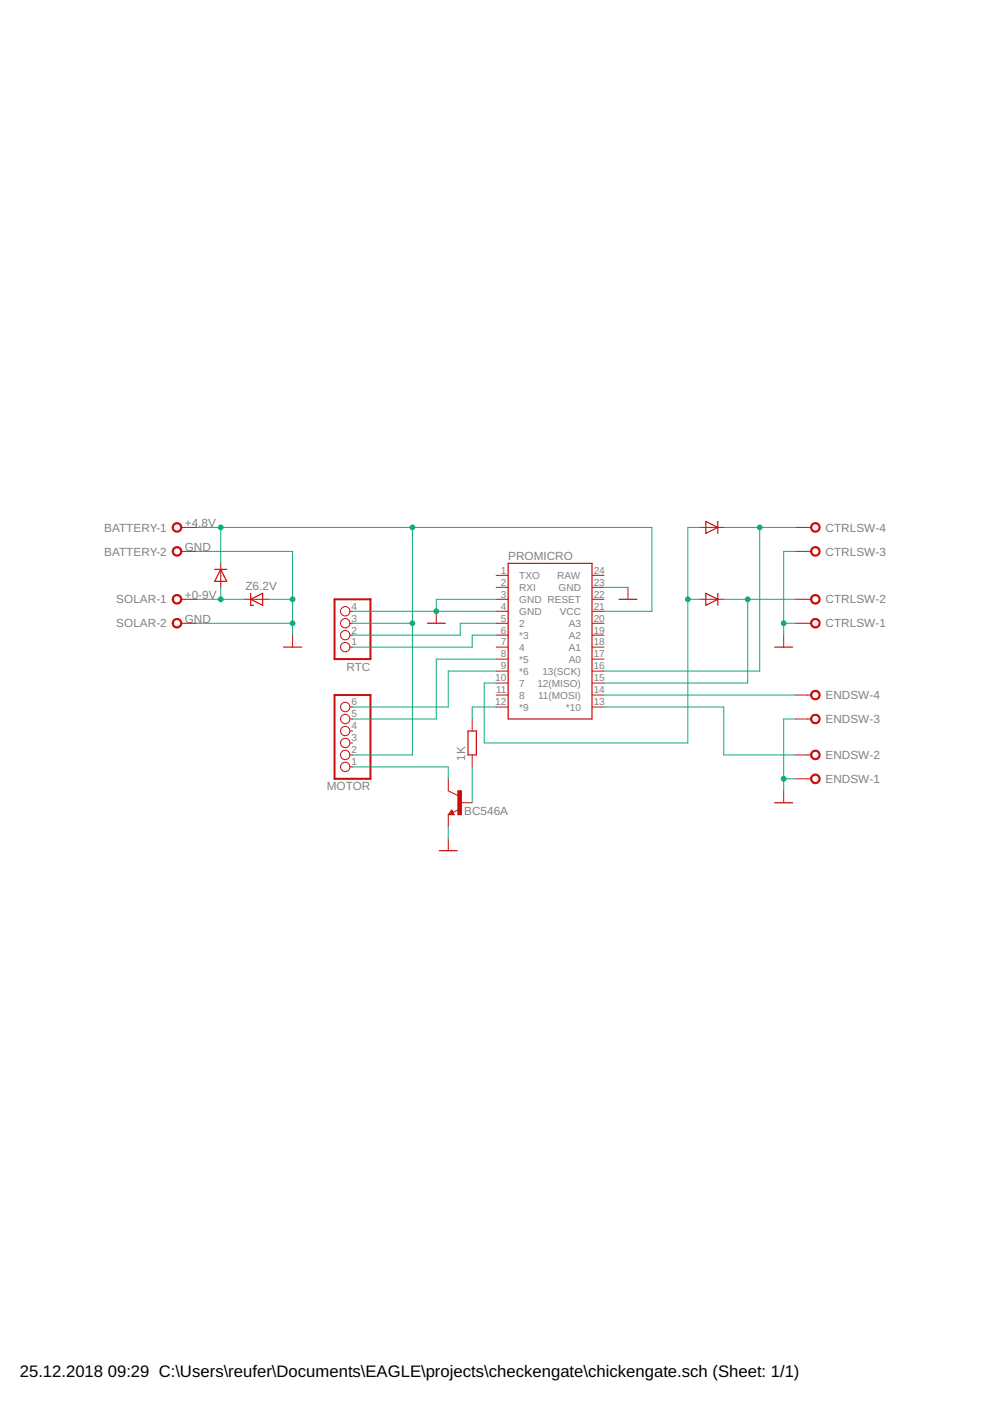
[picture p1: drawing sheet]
<svg xmlns="http://www.w3.org/2000/svg" width="210mm" height="297mm" viewBox="0 0 210 297" stroke-linecap="round" stroke-linejoin="round" font-family="sans-serif">
<g fill="none" stroke="#c90d0c" stroke-width=".25">
<path d="M107.7 119.4h17.8v33h-17.8zM149.6 110.6l2.6 1.2-2.6 1.3zM152.2 110.6v2.5M45.5 120.7h2.6M46.8 120.7l1.3 2.6h-2.6zM53.1 127.1l2.6-1.3v2.5zM53.1 125.8v2.5h.7M60.1 137.2h3.8M90.6 132.1h3.8M131.2 127.1h3.8M149.6 125.8l2.6 1.3-2.6 1.2zM152.2 125.8v2.5"/>
<path d="M164.3 137.2h3.8M99.2 155h1.8v5.1h-1.8zM95.8 172.2l-.1 .3h.4l-.3-.5-.5 .6h.8M164.3 170.2h3.8M93.1 180.4h3.8"/>
</g>
<g fill="none" stroke="#c90d0c" stroke-width=".21">
<path d="M38.4 116.9h3.3M38.4 111.8h3.3M46.8 119.4v5.1M148.4 111.8h5.1M168.7 116.9h3.3M168.7 111.8h3.3M38.4 132.1h3.3M38.4 127.1h3.3M51.9 127.1h5.1M62 134.7v2.5M74.2 132.1h.5M74.2 134.7h.5"/>
<path d="M74.2 137.2h.5M74.2 129.6h.5M92.5 129.6v2.5M105.2 132.1h2.5M105.2 134.7h2.5M105.2 137.2h2.5M105.2 139.7h2.5M105.2 129.6h2.5M105.2 124.5h2.5M105.2 122h2.5M105.2 127.1h2.5M125.5 132.1h2.6"/>
<path d="M125.5 134.7h2.6M125.5 137.2h2.6M125.5 139.7h2.6M125.5 129.6h2.6M125.5 124.5h2.6M125.5 122h2.6M125.5 127.1h2.6M133.1 124.5v2.6M148.4 127.1h5.1M166.2 134.7v2.5M168.7 132.1h3.3M168.7 127.1h3.3"/>
<path d="M74.2 149.9h.5M74.2 152.4h.5M74.2 157.5h.5M74.2 155h.5M100.1 152.4v2.6M105.2 142.3h2.5M105.2 144.8h2.5M105.2 147.4h2.5M105.2 149.9h2.5M125.5 142.3h2.6M125.5 144.8h2.6M125.5 147.4h2.6"/>
<path d="M125.5 149.9h2.6M168.7 147.4h3.3M168.7 152.4h3.3M74.2 160.1h.5M74.2 162.6h.5M95 165.1v2.6l2.1 1M95 172.7v2.6M95 177.8v2.6M95.8 171.7l.5 1h-1.3zM97.3 171.6l-1.2 .7M97.6 170.2h2.5M100.1 160.1v2.5"/>
<path d="M166.2 167.7v2.5M168.7 165.1h3.3M168.7 160.1h3.3"/>
<circle cx="73.2" cy="134.7" r=".99"/>
<circle cx="73.2" cy="137.2" r=".99"/>
<circle cx="73.2" cy="132.1" r=".99"/>
<circle cx="73.2" cy="129.6" r=".99"/>
<circle cx="73.2" cy="157.5" r=".99"/>
<circle cx="73.2" cy="149.9" r=".99"/>
<circle cx="73.2" cy="155" r=".99"/>
<circle cx="73.2" cy="152.4" r=".99"/>
<circle cx="73.2" cy="162.6" r=".99"/>
<circle cx="73.2" cy="160.1" r=".99"/>
</g>
<g fill="#c90d0c" stroke="#c90d0c" stroke-width=".21">
<path d="M172.2 131.3a1.03 1.03 0 0 1 1.6 .4 1.03 1.03 0 0 1-.7 1.4 1.03 1.03 0 0 1-1.2-1h.2a.78 .78 0 0 1 1.1-.7 .78 .78 0 0 1 .2 1.3 .78 .78 0 0 1-1.3-.3v-.3h-.2z" fill-rule="evenodd"/>
<path d="M172.2 126.3a1.03 1.03 0 0 1 1.6 .3 1.03 1.03 0 0 1-.7 1.5 1.03 1.03 0 0 1-1.2-1h.2a.78 .78 0 0 1 1.1-.8 .78 .78 0 0 1 .2 1.3 .78 .78 0 0 1-1.3-.3v-.2h-.2z" fill-rule="evenodd"/>
<path d="M172.2 116.1a1.03 1.03 0 0 1 1.6 .3 1.03 1.03 0 0 1-.7 1.5 1.03 1.03 0 0 1-1.2-1h.2a.78 .78 0 0 1 1.1-.7 .78 .78 0 0 1 .2 1.2 .78 .78 0 0 1-1.3-.3v-.2h-.2z" fill-rule="evenodd"/>
<path d="M172.2 111a1.03 1.03 0 0 1 1.6 .4 1.03 1.03 0 0 1-.7 1.4 1.03 1.03 0 0 1-1.2-1h.2a.78 .78 0 0 1 1.1-.7 .78 .78 0 0 1 .2 1.3 .78 .78 0 0 1-1.3-.3v-.3h-.2z" fill-rule="evenodd"/>
<path d="M172.2 164.3a1.02 1.02 0 0 1 1.6 .4 1.02 1.02 0 0 1-.7 1.4 1.02 1.02 0 0 1-1.2-1h.2a.78 .78 0 0 1 1.1-.7 .78 .78 0 0 1 .2 1.3 .78 .78 0 0 1-1.3-.3v-.3h-.2z" fill-rule="evenodd"/>
<path d="M172.2 159.3a1.03 1.03 0 0 1 1.6 .3 1.03 1.03 0 0 1-.7 1.5 1.03 1.03 0 0 1-1.2-1h.2a.78 .78 0 0 1 1.1-.8 .78 .78 0 0 1 .2 1.3 .78 .78 0 0 1-1.3-.3v-.2h-.2z" fill-rule="evenodd"/>
<path d="M172.2 151.6a1.03 1.03 0 0 1 1.6 .4 1.03 1.03 0 0 1-.7 1.4 1.03 1.03 0 0 1-1.2-1h.2a.78 .78 0 0 1 1.1-.7 .78 .78 0 0 1 .2 1.3 .78 .78 0 0 1-1.3-.3v-.3h-.2z" fill-rule="evenodd"/>
<path d="M172.2 146.6a1.03 1.03 0 0 1 1.6 .3 1.03 1.03 0 0 1-.7 1.5 1.03 1.03 0 0 1-1.2-1h.2a.78 .78 0 0 1 1.1-.8 .78 .78 0 0 1 .2 1.3 .78 .78 0 0 1-1.3-.3v-.2h-.2z" fill-rule="evenodd"/>
<path d="M36.9 111a1.03 1.03 0 0 1 1.6 .4 1.03 1.03 0 0 1-.7 1.4 1.03 1.03 0 0 1-1.3-1h.3a.77 .77 0 0 1 1.1-.6 .77 .77 0 0 1 .1 1.3 .77 .77 0 0 1-1.2-.4v-.3h-.3z" fill-rule="evenodd"/>
<path d="M36.9 116.1a1.03 1.03 0 0 1 1.6 .3 1.03 1.03 0 0 1-.7 1.5 1.03 1.03 0 0 1-1.3-1h.3a.77 .77 0 0 1 1.1-.6 .77 .77 0 0 1 .1 1.3 .77 .77 0 0 1-1.2-.5v-.2h-.3z" fill-rule="evenodd"/>
<path d="M36.9 126.3a1.03 1.03 0 0 1 1.6 .3 1.03 1.03 0 0 1-.7 1.5 1.03 1.03 0 0 1-1.3-1h.3a.77 .77 0 0 1 1.1-.7 .77 .77 0 0 1 .1 1.3 .77 .77 0 0 1-1.2-.4v-.2h-.3z" fill-rule="evenodd"/>
<path d="M36.7 131.6a1.02 1.02 0 0 1 1.6-.1 1.02 1.02 0 0 1-.4 1.6 1.02 1.02 0 0 1-1.4-1h.3a.77 .77 0 0 1 1.1-.6 .77 .77 0 0 1 .1 1.3 .77 .77 0 0 1-1.2-.4v-.3h-.3z" fill-rule="evenodd"/>
</g>
<path d="M70.9 127.1h7.6v12.6h-7.6zM70.9 147.4h7.6v17.7h-7.6z" fill="none" stroke="#c90d0c" stroke-width=".42"/>
<path d="M97.1 167.7h.7v5h-.7z" fill="#c90d0c" stroke="#c90d0c" stroke-width=".21"/>
<g fill="none" stroke="#0dab76" stroke-width=".21">
<path d="M41.7 111.8h96.5v17.8h-10.1M41.7 116.9h20.3v17.8M46.8 111.8v7.6M87.4 111.8v48.3h-12.7M148.4 111.8h-2.6v45.7h-43.1v-12.7h2.5M153.5 111.8h15.2M161.1 111.8v30.5h-33M168.7 116.9h-2.5v17.8M41.7 127.1h10.2M41.7 132.1h20.3M46.8 124.5v2.6M57 127.1h5"/>
<path d="M74.7 129.6h30.5M74.7 132.1h12.7M105.2 127.1h-12.7v2.5M105.2 139.7h-12.7v12.7h-17.8M105.2 132.1h-7.6v2.6h-22.9M105.2 134.7h-5.1v2.5h-25.4M128.1 124.5h5M145.8 127.1h2.6M153.5 127.1h15.2M158.5 127.1v17.7h-30.4M166.2 132.1h2.5M105.2 142.3h-10.2v7.6h-20.3"/>
<path d="M105.2 149.9h-5.1v2.5M128.1 149.9h25.4v10.2h15.2M128.1 147.4h40.6M168.7 152.4h-2.5v15.3M74.7 162.6h20.3v2.5M95 175.3v2.5M100.1 162.6v7.6M166.2 165.1h2.5"/>
</g>
<g fill="#0dab76" stroke="#0dab76" stroke-width=".21">
<circle cx="92.5" cy="129.6" r=".51"/>
<circle cx="62" cy="132.1" r=".51"/>
<circle cx="62" cy="127.1" r=".51"/>
<circle cx="166.2" cy="132.1" r=".51"/>
<circle cx="166.2" cy="165.1" r=".51"/>
<circle cx="46.8" cy="111.8" r=".51"/>
<circle cx="87.4" cy="111.8" r=".51"/>
<circle cx="87.4" cy="132.1" r=".51"/>
<circle cx="46.8" cy="127.1" r=".51"/>
<circle cx="161.1" cy="111.8" r=".51"/>
<circle cx="158.5" cy="127.1" r=".51"/>
<circle cx="145.8" cy="127.1" r=".51"/>
</g>
<g font-size="3.5">
<text x="4.2" y="291.8">25.12.2018</text>
<text x="22.9" y="291.8">09:29 C:\Users\reufer\Documents\EAGLE\projects\checkengate\chickengate.sch (Sheet: 1/1)</text>
</g>
<g font-size="2.5" fill="#808080">
<text x="22.1" y="112.7">BATTERY-1</text>
<text x="39.2" y="111.8">+4.8V</text>
<text x="175" y="112.7">CTRLSW-4</text>
<text x="22.1" y="117.8">BATTERY-2</text>
<text x="39.2" y="116.9">GND</text>
<text x="107.7" y="118.7">PROMICRO</text>
<text x="175" y="117.8">CTRLSW-3</text>
<text x="52" y="125.2">Z6.2V</text>
<text x="24.7" y="127.9">SOLAR-1</text>
<text x="39.2" y="127.1">+0-9V</text>
<text x="175" y="127.9">CTRLSW-2</text>
<text x="24.7" y="133">SOLAR-2</text>
<text x="39.2" y="132.1">GND</text>
<text x="175" y="133">CTRLSW-1</text>
<text x="73.4" y="142.2">RTC</text>
<text x="175" y="148.3">ENDSW-4</text>
<text x="175" y="153.3">ENDSW-3</text>
<text x="98.6" y="161.3" transform="rotate(-90 98.6 161.3)">1K</text>
<text x="175" y="160.9">ENDSW-2</text>
<text x="69.3" y="167.5">MOTOR</text>
<text x="175" y="166">ENDSW-1</text>
<text x="98.4" y="172.7">BC546A</text>
</g>
<g font-size="2.1" fill="#808080">
<text x="106.2" y="124.2">2</text>
<text x="106.2" y="121.6">1</text>
<text x="110.1" y="125.3">RXI</text>
<text x="110.1" y="122.7">TXO</text>
<text x="118.2" y="122.7">RAW</text>
<text x="118.4" y="125.3">GND</text>
<text x="125.9" y="124.2">23</text>
<text x="125.9" y="121.6">24</text>
<text x="74.5" y="131.8">3</text>
<text x="74.5" y="129.2">4</text>
<text x="106.2" y="131.8">5</text>
<text x="106.2" y="129.2">4</text>
<text x="106.2" y="126.7">3</text>
<text x="110.1" y="130.4">GND</text>
<text x="110.1" y="127.8">GND RESET</text>
<text x="118.7" y="130.4">VCC</text>
<text x="125.9" y="131.8">20</text>
<text x="125.9" y="126.7">22</text>
<text x="125.9" y="129.2">21</text>
<text x="74.5" y="136.9">1</text>
<text x="74.5" y="134.3">2</text>
<text x="106.2" y="134.3">6</text>
<text x="106.2" y="136.9">7</text>
<text x="110.1" y="132.9">2</text>
<text x="110.1" y="135.4">*3</text>
<text x="110.1" y="138">4</text>
<text x="120.6" y="138">A1</text>
<text x="120.6" y="135.4">A2</text>
<text x="120.6" y="132.9">A3</text>
<text x="125.9" y="136.9">18</text>
<text x="125.9" y="134.3">19</text>
<text x="106.2" y="139.4">8</text>
<text x="106.2" y="141.9">9</text>
<text x="110.1" y="140.5">*5</text>
<text x="110.1" y="143">*6</text>
<text x="115" y="143">13(SCK)</text>
<text x="120.6" y="140.5">A0</text>
<text x="125.9" y="141.9">16</text>
<text x="125.9" y="139.4">17</text>
<text x="74.5" y="149.5">6</text>
<text x="105" y="144.5">10</text>
<text x="105" y="149.5">12</text>
<text x="105.2" y="147">11</text>
<text x="110.1" y="145.6">7</text>
<text x="110.1" y="148.1">8</text>
<text x="113.9" y="145.6">12(MISO)</text>
<text x="114.1" y="148.1">11(MOSI)</text>
<text x="125.9" y="149.5">13</text>
<text x="125.9" y="147">14</text>
<text x="125.9" y="144.5">15</text>
<text x="74.5" y="154.6">4</text>
<text x="74.5" y="152.1">5</text>
<text x="110.1" y="150.7">*9</text>
<text x="120" y="150.7">*10</text>
<text x="74.5" y="159.7">2</text>
<text x="74.5" y="157.2">3</text>
<text x="74.5" y="162.2">1</text>
</g>
</svg>
